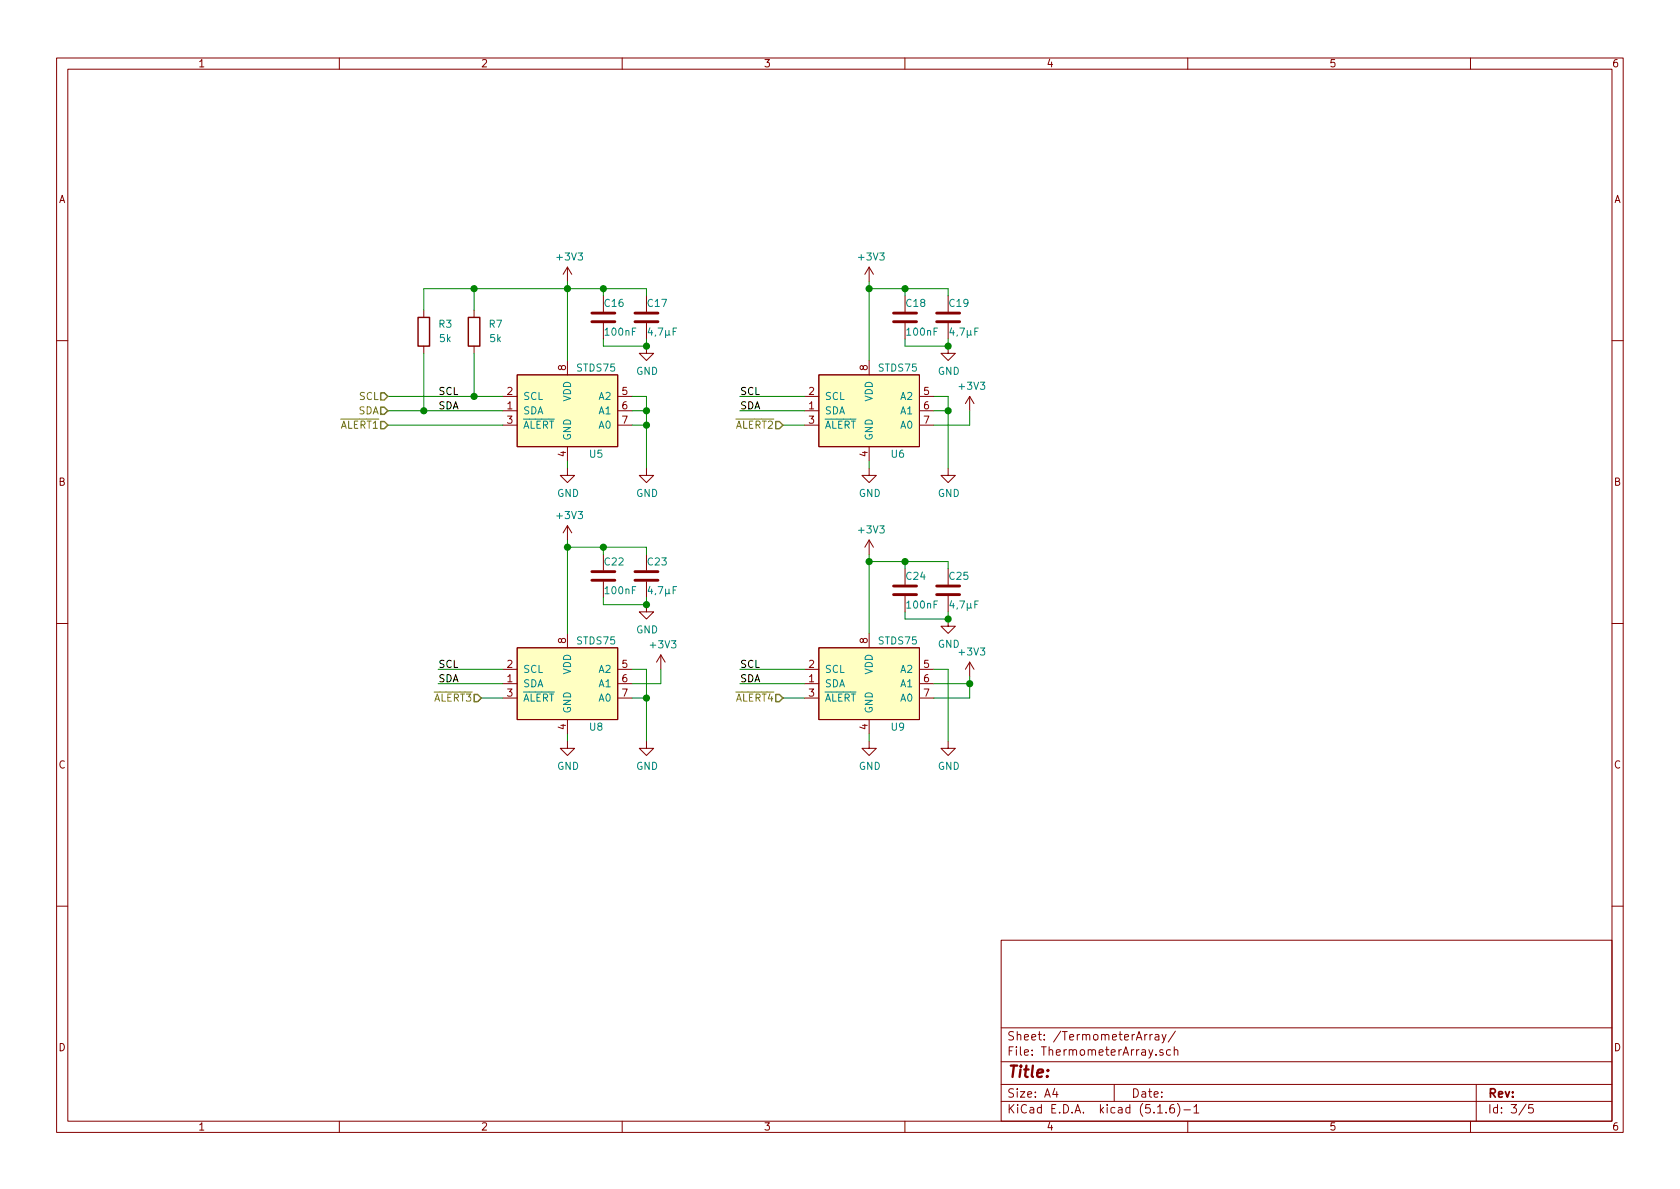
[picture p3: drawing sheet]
EESchema Schematic File Version 4
EELAYER 30 0
EELAYER END
$Descr A4 11693 8268
encoding utf-8
Sheet 3 5
Title ""
Date ""
Rev ""
Comp ""
Comment1 ""
Comment2 ""
Comment3 ""
Comment4 ""
$EndDescr
$Comp
L CustomSymbols---------------------:STDS75 U?
U 1 1
P 3950 2850
AR Path="/60BCDD5B" Ref="U?"  Part="1" 
AR Path="/60BCD5B5/60BCDD5B" Ref="U5"  Part="1" 
F 0 "U5" H 4150 2550 50  0000 C CNN
F 1 "STDS75" H 4150 3150 50  0000 C CNN
F 2 "Package_SO:MSOP-8_3x3mm_P0.65mm" H 4500 2650 50  0001 C CNN
F 3 "" H 4500 2650 50  0001 C CNN
	1    3950 2850
	1    0    0    -1  
$EndComp
$Comp
L CustomSymbols---------------------:STDS75 U?
U 1 1
P 6050 2850
AR Path="/60BCDD61" Ref="U?"  Part="1" 
AR Path="/60BCD5B5/60BCDD61" Ref="U6"  Part="1" 
F 0 "U6" H 6250 2550 50  0000 C CNN
F 1 "STDS75" H 6250 3150 50  0000 C CNN
F 2 "Package_SO:MSOP-8_3x3mm_P0.65mm" H 6600 2650 50  0001 C CNN
F 3 "" H 6600 2650 50  0001 C CNN
	1    6050 2850
	1    0    0    -1  
$EndComp
Text HLabel 2700 2950 0    50   Input ~ 0
~ALERT1
Text HLabel 5450 2950 0    50   Input ~ 0
~ALERT2
Text HLabel 2700 2750 0    50   Input ~ 0
SCL
Text HLabel 2700 2850 0    50   Input ~ 0
SDA
Wire Wire Line
	3500 2750 3300 2750
Wire Wire Line
	3500 2850 2950 2850
Text Label 3050 2750 0    50   ~ 0
SCL
Text Label 3050 2850 0    50   ~ 0
SDA
$Comp
L power:GND #PWR0121
U 1 1
P 4500 3250
F 0 "#PWR0121" H 4500 3000 50  0001 C CNN
F 1 "GND" H 4505 3077 50  0000 C CNN
F 2 "" H 4500 3250 50  0001 C CNN
F 3 "" H 4500 3250 50  0001 C CNN
	1    4500 3250
	1    0    0    -1  
$EndComp
Wire Wire Line
	4500 3250 4500 2950
Wire Wire Line
	4500 2750 4400 2750
Wire Wire Line
	4400 2850 4500 2850
Connection ~ 4500 2850
Wire Wire Line
	4500 2850 4500 2750
Wire Wire Line
	4400 2950 4500 2950
Connection ~ 4500 2950
Wire Wire Line
	4500 2950 4500 2850
$Comp
L power:GND #PWR0132
U 1 1
P 6600 3250
F 0 "#PWR0132" H 6600 3000 50  0001 C CNN
F 1 "GND" H 6605 3077 50  0000 C CNN
F 2 "" H 6600 3250 50  0001 C CNN
F 3 "" H 6600 3250 50  0001 C CNN
	1    6600 3250
	1    0    0    -1  
$EndComp
Wire Wire Line
	6600 2750 6500 2750
Wire Wire Line
	6500 2850 6600 2850
Connection ~ 6600 2850
Wire Wire Line
	6600 2850 6600 2750
Wire Wire Line
	6600 2850 6600 3250
Wire Wire Line
	6500 2950 6750 2950
Wire Wire Line
	6750 2950 6750 2850
$Comp
L power:+3V3 #PWR0133
U 1 1
P 6750 2850
F 0 "#PWR0133" H 6750 2700 50  0001 C CNN
F 1 "+3V3" H 6765 3023 50  0000 C CNN
F 2 "" H 6750 2850 50  0001 C CNN
F 3 "" H 6750 2850 50  0001 C CNN
	1    6750 2850
	1    0    0    -1  
$EndComp
$Comp
L power:GND #PWR0134
U 1 1
P 6050 3250
F 0 "#PWR0134" H 6050 3000 50  0001 C CNN
F 1 "GND" H 6055 3077 50  0000 C CNN
F 2 "" H 6050 3250 50  0001 C CNN
F 3 "" H 6050 3250 50  0001 C CNN
	1    6050 3250
	1    0    0    -1  
$EndComp
Wire Wire Line
	6050 3200 6050 3250
$Comp
L power:GND #PWR0135
U 1 1
P 3950 3250
F 0 "#PWR0135" H 3950 3000 50  0001 C CNN
F 1 "GND" H 3955 3077 50  0000 C CNN
F 2 "" H 3950 3250 50  0001 C CNN
F 3 "" H 3950 3250 50  0001 C CNN
	1    3950 3250
	1    0    0    -1  
$EndComp
Wire Wire Line
	3950 3200 3950 3250
Wire Wire Line
	5600 2750 5150 2750
Wire Wire Line
	5600 2850 5150 2850
Text Label 5150 2750 0    50   ~ 0
SCL
Text Label 5150 2850 0    50   ~ 0
SDA
Wire Wire Line
	2700 2950 3500 2950
Wire Wire Line
	5450 2950 5600 2950
$Comp
L Device:C C16
U 1 1
P 4200 2200
F 0 "C16" H 4200 2300 50  0000 L CNN
F 1 "100nF" H 4200 2100 50  0000 L CNN
F 2 "Capacitor_SMD:C_0603_1608Metric" H 4238 2050 50  0001 C CNN
F 3 "~" H 4200 2200 50  0001 C CNN
	1    4200 2200
	1    0    0    -1  
$EndComp
$Comp
L Device:C C17
U 1 1
P 4500 2200
F 0 "C17" H 4500 2300 50  0000 L CNN
F 1 "4,7µF" H 4500 2100 50  0000 L CNN
F 2 "Capacitor_SMD:C_0603_1608Metric" H 4538 2050 50  0001 C CNN
F 3 "~" H 4500 2200 50  0001 C CNN
	1    4500 2200
	1    0    0    -1  
$EndComp
$Comp
L power:+3V3 #PWR0136
U 1 1
P 3950 1950
F 0 "#PWR0136" H 3950 1800 50  0001 C CNN
F 1 "+3V3" H 3965 2123 50  0000 C CNN
F 2 "" H 3950 1950 50  0001 C CNN
F 3 "" H 3950 1950 50  0001 C CNN
	1    3950 1950
	1    0    0    -1  
$EndComp
Wire Wire Line
	3950 1950 3950 2000
Wire Wire Line
	4500 2050 4500 2000
Wire Wire Line
	4500 2000 4200 2000
Connection ~ 3950 2000
Wire Wire Line
	3950 2000 3950 2500
Wire Wire Line
	4200 2050 4200 2000
Connection ~ 4200 2000
Wire Wire Line
	4200 2000 3950 2000
Wire Wire Line
	4200 2350 4200 2400
Wire Wire Line
	4200 2400 4500 2400
Wire Wire Line
	4500 2400 4500 2350
$Comp
L power:GND #PWR0137
U 1 1
P 4500 2400
F 0 "#PWR0137" H 4500 2150 50  0001 C CNN
F 1 "GND" H 4505 2227 50  0000 C CNN
F 2 "" H 4500 2400 50  0001 C CNN
F 3 "" H 4500 2400 50  0001 C CNN
	1    4500 2400
	1    0    0    -1  
$EndComp
Connection ~ 4500 2400
$Comp
L Device:C C18
U 1 1
P 6300 2200
F 0 "C18" H 6300 2300 50  0000 L CNN
F 1 "100nF" H 6300 2100 50  0000 L CNN
F 2 "Capacitor_SMD:C_0603_1608Metric" H 6338 2050 50  0001 C CNN
F 3 "~" H 6300 2200 50  0001 C CNN
	1    6300 2200
	1    0    0    -1  
$EndComp
$Comp
L Device:C C19
U 1 1
P 6600 2200
F 0 "C19" H 6600 2300 50  0000 L CNN
F 1 "4,7µF" H 6600 2100 50  0000 L CNN
F 2 "Capacitor_SMD:C_0603_1608Metric" H 6638 2050 50  0001 C CNN
F 3 "~" H 6600 2200 50  0001 C CNN
	1    6600 2200
	1    0    0    -1  
$EndComp
Wire Wire Line
	6050 1950 6050 2000
Wire Wire Line
	6600 2050 6600 2000
Wire Wire Line
	6600 2000 6300 2000
Connection ~ 6050 2000
Wire Wire Line
	6050 2000 6050 2500
Wire Wire Line
	6300 2050 6300 2000
Connection ~ 6300 2000
Wire Wire Line
	6300 2000 6050 2000
Wire Wire Line
	6300 2350 6300 2400
Wire Wire Line
	6300 2400 6600 2400
Wire Wire Line
	6600 2400 6600 2350
$Comp
L power:GND #PWR0139
U 1 1
P 6600 2400
F 0 "#PWR0139" H 6600 2150 50  0001 C CNN
F 1 "GND" H 6605 2227 50  0000 C CNN
F 2 "" H 6600 2400 50  0001 C CNN
F 3 "" H 6600 2400 50  0001 C CNN
	1    6600 2400
	1    0    0    -1  
$EndComp
Connection ~ 6600 2400
$Comp
L Device:R R?
U 1 1
P 2950 2300
AR Path="/60C352FD" Ref="R?"  Part="1" 
AR Path="/60BCD5B5/60C352FD" Ref="R3"  Part="1" 
F 0 "R3" H 2800 2250 50  0000 C CNN
F 1 "5k" H 2800 2350 50  0000 C CNN
F 2 "Resistor_SMD:R_0603_1608Metric" V 2880 2300 50  0001 C CNN
F 3 "~" H 2950 2300 50  0001 C CNN
	1    2950 2300
	-1   0    0    1   
$EndComp
$Comp
L Device:R R?
U 1 1
P 3300 2300
AR Path="/60C35E04" Ref="R?"  Part="1" 
AR Path="/60BCD5B5/60C35E04" Ref="R7"  Part="1" 
F 0 "R7" H 3150 2250 50  0000 C CNN
F 1 "5k" H 3150 2350 50  0000 C CNN
F 2 "Resistor_SMD:R_0603_1608Metric" V 3230 2300 50  0001 C CNN
F 3 "~" H 3300 2300 50  0001 C CNN
	1    3300 2300
	-1   0    0    1   
$EndComp
Wire Wire Line
	3300 2450 3300 2750
Connection ~ 3300 2750
Wire Wire Line
	3300 2750 2700 2750
Wire Wire Line
	2950 2450 2950 2850
Connection ~ 2950 2850
Wire Wire Line
	2950 2850 2700 2850
Wire Wire Line
	3300 2150 3300 2000
Wire Wire Line
	3300 2000 2950 2000
Wire Wire Line
	2950 2000 2950 2150
Wire Wire Line
	3300 2000 3950 2000
Connection ~ 3300 2000
$Comp
L CustomSymbols---------------------:STDS75 U?
U 1 1
P 6050 4750
AR Path="/6077FD72" Ref="U?"  Part="1" 
AR Path="/60BCD5B5/6077FD72" Ref="U9"  Part="1" 
F 0 "U9" H 6250 4450 50  0000 C CNN
F 1 "STDS75" H 6250 5050 50  0000 C CNN
F 2 "Package_SO:MSOP-8_3x3mm_P0.65mm" H 6600 4550 50  0001 C CNN
F 3 "" H 6600 4550 50  0001 C CNN
	1    6050 4750
	1    0    0    -1  
$EndComp
Text HLabel 3350 4850 0    50   Input ~ 0
~ALERT3
Text HLabel 5450 4850 0    50   Input ~ 0
~ALERT4
$Comp
L power:GND #PWR0146
U 1 1
P 4500 5150
F 0 "#PWR0146" H 4500 4900 50  0001 C CNN
F 1 "GND" H 4505 4977 50  0000 C CNN
F 2 "" H 4500 5150 50  0001 C CNN
F 3 "" H 4500 5150 50  0001 C CNN
	1    4500 5150
	1    0    0    -1  
$EndComp
$Comp
L power:GND #PWR0147
U 1 1
P 6600 5150
F 0 "#PWR0147" H 6600 4900 50  0001 C CNN
F 1 "GND" H 6605 4977 50  0000 C CNN
F 2 "" H 6600 5150 50  0001 C CNN
F 3 "" H 6600 5150 50  0001 C CNN
	1    6600 5150
	1    0    0    -1  
$EndComp
Wire Wire Line
	6600 4650 6500 4650
Wire Wire Line
	6500 4850 6750 4850
Wire Wire Line
	6750 4850 6750 4750
$Comp
L power:+3V3 #PWR0148
U 1 1
P 6750 4700
F 0 "#PWR0148" H 6750 4550 50  0001 C CNN
F 1 "+3V3" H 6765 4873 50  0000 C CNN
F 2 "" H 6750 4700 50  0001 C CNN
F 3 "" H 6750 4700 50  0001 C CNN
	1    6750 4700
	1    0    0    -1  
$EndComp
$Comp
L power:GND #PWR0149
U 1 1
P 6050 5150
F 0 "#PWR0149" H 6050 4900 50  0001 C CNN
F 1 "GND" H 6055 4977 50  0000 C CNN
F 2 "" H 6050 5150 50  0001 C CNN
F 3 "" H 6050 5150 50  0001 C CNN
	1    6050 5150
	1    0    0    -1  
$EndComp
Wire Wire Line
	6050 5100 6050 5150
$Comp
L power:GND #PWR0150
U 1 1
P 3950 5150
F 0 "#PWR0150" H 3950 4900 50  0001 C CNN
F 1 "GND" H 3955 4977 50  0000 C CNN
F 2 "" H 3950 5150 50  0001 C CNN
F 3 "" H 3950 5150 50  0001 C CNN
	1    3950 5150
	1    0    0    -1  
$EndComp
Wire Wire Line
	3950 5100 3950 5150
Wire Wire Line
	3350 4850 3500 4850
Wire Wire Line
	5450 4850 5600 4850
$Comp
L Device:C C22
U 1 1
P 4200 4000
F 0 "C22" H 4200 4100 50  0000 L CNN
F 1 "100nF" H 4200 3900 50  0000 L CNN
F 2 "Capacitor_SMD:C_0603_1608Metric" H 4238 3850 50  0001 C CNN
F 3 "~" H 4200 4000 50  0001 C CNN
	1    4200 4000
	1    0    0    -1  
$EndComp
$Comp
L Device:C C23
U 1 1
P 4500 4000
F 0 "C23" H 4500 4100 50  0000 L CNN
F 1 "4,7µF" H 4500 3900 50  0000 L CNN
F 2 "Capacitor_SMD:C_0603_1608Metric" H 4538 3850 50  0001 C CNN
F 3 "~" H 4500 4000 50  0001 C CNN
	1    4500 4000
	1    0    0    -1  
$EndComp
$Comp
L power:+3V3 #PWR0151
U 1 1
P 3950 3750
F 0 "#PWR0151" H 3950 3600 50  0001 C CNN
F 1 "+3V3" H 3965 3923 50  0000 C CNN
F 2 "" H 3950 3750 50  0001 C CNN
F 3 "" H 3950 3750 50  0001 C CNN
	1    3950 3750
	1    0    0    -1  
$EndComp
Wire Wire Line
	3950 3750 3950 3800
Wire Wire Line
	4500 3850 4500 3800
Wire Wire Line
	4500 3800 4200 3800
Connection ~ 3950 3800
Wire Wire Line
	3950 3800 3950 4400
Wire Wire Line
	4200 3850 4200 3800
Connection ~ 4200 3800
Wire Wire Line
	4200 3800 3950 3800
Wire Wire Line
	4200 4150 4200 4200
Wire Wire Line
	4200 4200 4500 4200
Wire Wire Line
	4500 4200 4500 4150
$Comp
L power:GND #PWR0152
U 1 1
P 4500 4200
F 0 "#PWR0152" H 4500 3950 50  0001 C CNN
F 1 "GND" H 4505 4027 50  0000 C CNN
F 2 "" H 4500 4200 50  0001 C CNN
F 3 "" H 4500 4200 50  0001 C CNN
	1    4500 4200
	1    0    0    -1  
$EndComp
Connection ~ 4500 4200
$Comp
L Device:C C24
U 1 1
P 6300 4100
F 0 "C24" H 6300 4200 50  0000 L CNN
F 1 "100nF" H 6300 4000 50  0000 L CNN
F 2 "Capacitor_SMD:C_0603_1608Metric" H 6338 3950 50  0001 C CNN
F 3 "~" H 6300 4100 50  0001 C CNN
	1    6300 4100
	1    0    0    -1  
$EndComp
$Comp
L Device:C C25
U 1 1
P 6600 4100
F 0 "C25" H 6600 4200 50  0000 L CNN
F 1 "4,7µF" H 6600 4000 50  0000 L CNN
F 2 "Capacitor_SMD:C_0603_1608Metric" H 6638 3950 50  0001 C CNN
F 3 "~" H 6600 4100 50  0001 C CNN
	1    6600 4100
	1    0    0    -1  
$EndComp
$Comp
L power:+3V3 #PWR0153
U 1 1
P 6050 3850
F 0 "#PWR0153" H 6050 3700 50  0001 C CNN
F 1 "+3V3" H 6065 4023 50  0000 C CNN
F 2 "" H 6050 3850 50  0001 C CNN
F 3 "" H 6050 3850 50  0001 C CNN
	1    6050 3850
	1    0    0    -1  
$EndComp
Wire Wire Line
	6050 3850 6050 3900
Wire Wire Line
	6600 3950 6600 3900
Wire Wire Line
	6600 3900 6300 3900
Connection ~ 6050 3900
Wire Wire Line
	6050 3900 6050 4400
Wire Wire Line
	6300 3950 6300 3900
Connection ~ 6300 3900
Wire Wire Line
	6300 3900 6050 3900
Wire Wire Line
	6300 4250 6300 4300
Wire Wire Line
	6300 4300 6600 4300
Wire Wire Line
	6600 4300 6600 4250
$Comp
L power:GND #PWR0154
U 1 1
P 6600 4300
F 0 "#PWR0154" H 6600 4050 50  0001 C CNN
F 1 "GND" H 6605 4127 50  0000 C CNN
F 2 "" H 6600 4300 50  0001 C CNN
F 3 "" H 6600 4300 50  0001 C CNN
	1    6600 4300
	1    0    0    -1  
$EndComp
Connection ~ 6600 4300
$Comp
L CustomSymbols---------------------:STDS75 U?
U 1 1
P 3950 4750
AR Path="/6077FD68" Ref="U?"  Part="1" 
AR Path="/60BCD5B5/6077FD68" Ref="U8"  Part="1" 
F 0 "U8" H 4150 4450 50  0000 C CNN
F 1 "STDS75" H 4150 5050 50  0000 C CNN
F 2 "Package_SO:MSOP-8_3x3mm_P0.65mm" H 4500 4550 50  0001 C CNN
F 3 "" H 4500 4550 50  0001 C CNN
	1    3950 4750
	1    0    0    -1  
$EndComp
Wire Wire Line
	3500 4650 3050 4650
Wire Wire Line
	3500 4750 3050 4750
Text Label 3050 4650 0    50   ~ 0
SCL
Text Label 3050 4750 0    50   ~ 0
SDA
Wire Wire Line
	5600 4650 5150 4650
Wire Wire Line
	5600 4750 5150 4750
Text Label 5150 4650 0    50   ~ 0
SCL
Text Label 5150 4750 0    50   ~ 0
SDA
Wire Wire Line
	4400 4750 4600 4750
Wire Wire Line
	4600 4750 4600 4650
$Comp
L power:+3V3 #PWR0168
U 1 1
P 4600 4650
F 0 "#PWR0168" H 4600 4500 50  0001 C CNN
F 1 "+3V3" H 4615 4823 50  0000 C CNN
F 2 "" H 4600 4650 50  0001 C CNN
F 3 "" H 4600 4650 50  0001 C CNN
	1    4600 4650
	1    0    0    -1  
$EndComp
Wire Wire Line
	4400 4650 4500 4650
Wire Wire Line
	4500 4650 4500 4850
Wire Wire Line
	4400 4850 4500 4850
Connection ~ 4500 4850
Wire Wire Line
	4500 4850 4500 5150
Wire Wire Line
	6600 4650 6600 5150
Wire Wire Line
	6500 4750 6750 4750
Connection ~ 6750 4750
Wire Wire Line
	6750 4750 6750 4700
$Comp
L power:+3V3 #PWR0138
U 1 1
P 6050 1950
F 0 "#PWR0138" H 6050 1800 50  0001 C CNN
F 1 "+3V3" H 6065 2123 50  0000 C CNN
F 2 "" H 6050 1950 50  0001 C CNN
F 3 "" H 6050 1950 50  0001 C CNN
	1    6050 1950
	1    0    0    -1  
$EndComp
$EndSCHEMATC
